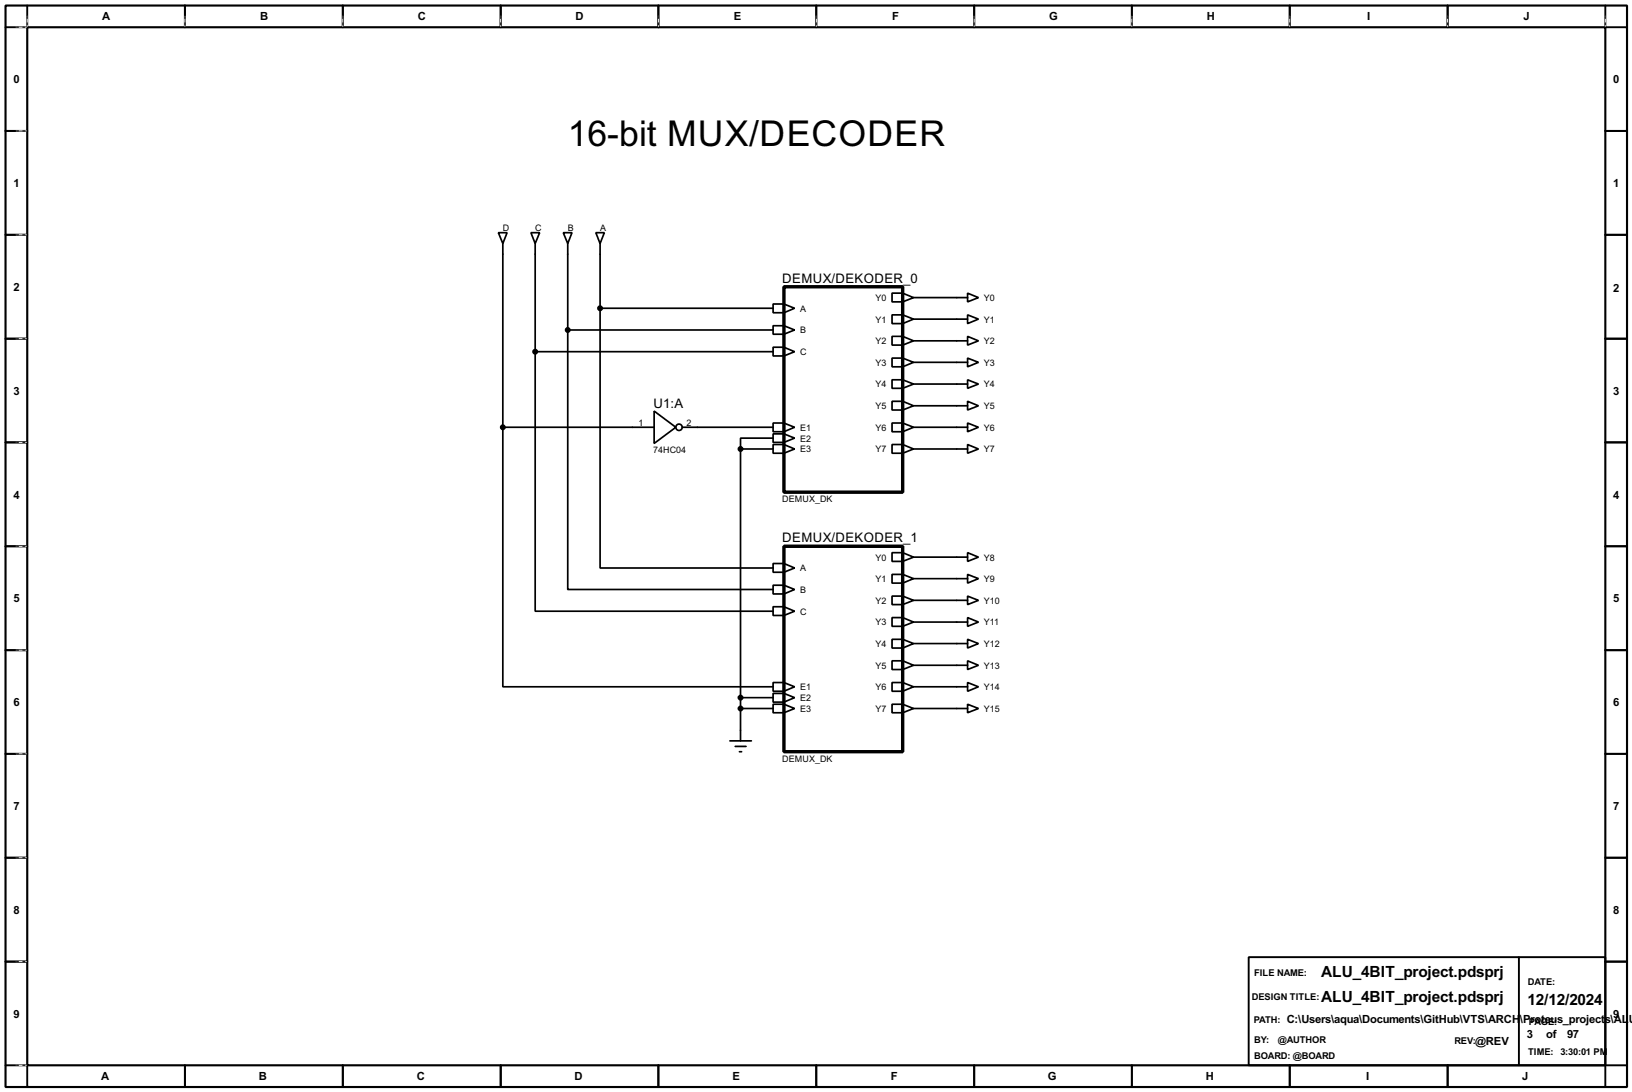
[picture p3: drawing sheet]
<svg xmlns="http://www.w3.org/2000/svg" width="383mm" height="256mm" viewBox="0 0 383 256" stroke-linecap="round" stroke-linejoin="round" font-family="sans-serif">
<path d="M1.3 1.3h381v254h-381zM6.4 6.4h370.8v243.8h-370.8z" fill="none" stroke="#000" stroke-width=".5"/>
<g fill="none" stroke="#000" stroke-width=".45">
<path d="M6.4 1.3v5.1h-5.1M43.5 1.3v5.1M80.6 1.3v5.1M117.7 1.3v5.1M154.7 1.3v5.1M191.8 1.3v5.1M228.9 1.3v5.1M266 1.3v5.1M303.1 1.3v5.1M340.2 1.3v5.1M377.2 1.3v5.1h5.1M1.3 30.8h5.1"/>
<path d="M377.2 30.8h5.1M1.3 55.2h5.1M377.2 55.2h5.1M1.3 79.6h5.1M377.2 79.6h5.1M1.3 103.9h5.1M377.2 103.9h5.1M1.3 128.3h5.1M377.2 128.3h5.1M1.3 152.7h5.1M377.2 152.7h5.1M1.3 177.1h5.1"/>
<path d="M377.2 177.1h5.1M1.3 201.5h5.1M377.2 201.5h5.1M1.3 225.9h5.1M293.4 224.8h83.8v25.4h-83.8zM356.9 224.8v25.4M377.2 225.9h5.1M1.3 250.2h5.1v5.1M43.5 250.2v5.1M80.6 250.2v5.1M117.7 250.2v5.1M154.7 250.2v5.1"/>
<path d="M191.8 250.2v5.1M228.9 250.2v5.1M266 250.2v5.1M303.1 250.2v5.1M340.2 250.2v5.1M382.3 250.2h-5.1v5.1"/>
</g>
<g fill="none" stroke="#fff" stroke-width=".23">
<path d="M3.9 6.4h2.3M6.4 3.9v2.3M43.5 3.9v2.3M80.6 3.9v2.3M117.7 3.9v2.3M154.7 3.9v2.3M191.8 3.9v2.3M228.9 3.9v2.3M266 3.9v2.3M303.1 3.9v2.3M340.2 3.9v2.3M377.2 3.9v2.3"/>
<path d="M3.9 30.8h2.3M3.9 55.2h2.3M3.9 79.6h2.3M3.9 103.9h2.3M3.9 128.3h2.3M3.9 152.7h2.3M3.9 177.1h2.3M3.9 201.5h2.3M3.9 225.9h2.3M3.9 250.2h2.3"/>
</g>
<g fill="none" stroke="#000" stroke-width=".23" stroke-dasharray=".5 1">
<path d="M3.9 6.4h2.3M6.4 3.9v2.3M43.5 3.9v2.3M80.6 3.9v2.3M117.7 3.9v2.3M154.7 3.9v2.3M191.8 3.9v2.3M228.9 3.9v2.3M266 3.9v2.3M303.1 3.9v2.3M340.2 3.9v2.3M377.2 3.9v2.3"/>
<path d="M3.9 30.8h2.3M3.9 55.2h2.3M3.9 79.6h2.3M3.9 103.9h2.3M3.9 128.3h2.3M3.9 152.7h2.3M3.9 177.1h2.3M3.9 201.5h2.3M3.9 225.9h2.3M3.9 250.2h2.3"/>
</g>
<g fill="none" stroke="#000" stroke-width=".4">
<path d="M117.1 54.7h2.1l-1 2.5zM118.2 57.2v43.2M124.8 54.7h2l-1 2.5zM125.8 57.2v25.4M132.4 54.7h2l-1 2.5zM133.4 57.2v20.3M140 54.7h2l-1 2.5zM141 57.2v15.2M133.4 77.5v61h48.3M133.4 77.5h48.3M141 72.4v61h40.7M141 72.4h40.7"/>
<path d="M181.7 71.4h2.5l2.5 1-2.5 1.1h-2.5zM181.7 76.5h2.5l2.5 1-2.5 1h-2.5zM184.2 71.4v2.1M184.2 76.5v2M209.6 68.9h2.5l2.6 1-2.6 1h-2.5zM209.6 74h2.5l2.6 1-2.6 1h-2.5zM209.6 79h2.5l2.6 1.1-2.6 1h-2.5zM212.1 68.9v2M212.1 74v2M212.1 79v2.1M214.7 69.9h12.7M214.7 75h12.7"/>
<path d="M227.4 68.9l2.5 1-2.5 1zM227.4 74l2.5 1-2.5 1zM227.4 79l2.5 1.1-2.5 1zM125.8 82.6v61h55.9M125.8 82.6h55.9M153.7 96.6l5.1 3.8-5.1 3.8zM181.7 81.6h2.5l2.5 1-2.5 1h-2.5zM181.7 99.4h2.5l2.5 1-2.5 1h-2.5zM184.2 81.6v2M184.2 99.4v2M209.6 84.1h2.5l2.6 1-2.6 1.1h-2.5zM209.6 89.2h2.5l2.6 1-2.6 1h-2.5z"/>
<path d="M209.6 94.3h2.5l2.6 1-2.6 1h-2.5zM209.6 99.4h2.5l2.6 1-2.6 1h-2.5zM212.1 84.1v2.1M212.1 89.2v2M212.1 94.3v2M212.1 99.4v2M214.7 80.1h12.7M214.7 85.1h12.7M214.7 90.2h12.7M214.7 95.3h12.7M227.4 84.1l2.5 1-2.5 1.1zM227.4 89.2l2.5 1-2.5 1z"/>
<path d="M227.4 94.3l2.5 1-2.5 1zM227.4 99.4l2.5 1-2.5 1zM118.2 100.4v60.9h63.5M118.2 100.4h35.5M160.3 100.4h21.4M174 105.5v68.5M174 105.5h7.7M181.7 101.9h2.5l2.5 1-2.5 1h-2.5zM181.7 104.4h2.5l2.5 1.1-2.5 1h-2.5zM181.7 102.9h-7.7v2.6M184.2 101.9v2M184.2 104.4v2.1"/>
<path d="M209.6 104.4h2.5l2.6 1.1-2.6 1h-2.5zM212.1 104.4v2.1M214.7 100.4h12.7M214.7 105.5h12.7M227.4 104.4l2.5 1.1-2.5 1zM181.7 132.4h2.5l2.5 1-2.5 1h-2.5zM181.7 137.5h2.5l2.5 1-2.5 1h-2.5zM184.2 132.4v2M184.2 137.5v2M209.6 129.8h2.5l2.6 1.1-2.6 1h-2.5zM209.6 134.9h2.5l2.6 1-2.6 1.1h-2.5zM212.1 129.8v2.1"/>
<path d="M212.1 134.9v2.1M214.7 130.9h12.7M214.7 135.9h12.7M227.4 129.8l2.5 1.1-2.5 1zM227.4 134.9l2.5 1-2.5 1.1zM181.7 142.5h2.5l2.5 1.1-2.5 1h-2.5zM184.2 142.5v2.1M209.6 140h2.5l2.6 1-2.6 1h-2.5zM209.6 145.1h2.5l2.6 1-2.6 1h-2.5zM209.6 150.2h2.5l2.6 1-2.6 1h-2.5zM209.6 155.2h2.5l2.6 1.1-2.6 1h-2.5zM212.1 140v2"/>
<path d="M212.1 145.1v2M212.1 150.2v2M212.1 155.2v2.1M214.7 141h12.7M214.7 146.1h12.7M214.7 151.2h12.7M214.7 156.3h12.7M227.4 140l2.5 1-2.5 1zM227.4 145.1l2.5 1-2.5 1zM227.4 150.2l2.5 1-2.5 1zM227.4 155.2l2.5 1.1-2.5 1zM171.5 174h5.1"/>
<path d="M172.8 175.3h2.5M173.8 176.6h.5M174 166.4h7.7M174 163.9h7.7M181.7 160.3h2.5l2.5 1-2.5 1.1h-2.5zM181.7 162.9h2.5l2.5 1-2.5 1h-2.5zM181.7 165.4h2.5l2.5 1-2.5 1h-2.5zM184.2 160.3v2.1M184.2 162.9v2M184.2 165.4v2M209.6 160.3h2.5l2.6 1-2.6 1.1h-2.5zM209.6 165.4h2.5l2.6 1-2.6 1h-2.5z"/>
<path d="M212.1 160.3v2.1M212.1 165.4v2M214.7 166.4h12.7M214.7 161.3h12.7M227.4 160.3l2.5 1-2.5 1.1zM227.4 165.4l2.5 1-2.5 1z"/>
<circle cx="159.5" cy="100.4" r=".75"/>
</g>
<path d="M184.2 67.4h27.9v48.2h-27.9zM184.2 128.3h27.9v48.3h-27.9z" fill="none" stroke="#000" stroke-width=".8"/>
<g fill="#000" stroke="#000" stroke-width=".4">
<circle cx="133.4" cy="77.5" r=".5"/>
<circle cx="141" cy="72.4" r=".5"/>
<circle cx="125.7" cy="82.6" r=".5"/>
<circle cx="118.1" cy="100.4" r=".5"/>
<circle cx="174" cy="105.5" r=".5"/>
<circle cx="174" cy="163.9" r=".5"/>
<circle cx="174" cy="166.4" r=".5"/>
</g>
<text font-size="9.4" x="133.4" y="34.3">16-bit MUX/DECODER</text>
<g font-size="4.1">
<text x="310.5" y="229.5">ALU_4BIT_project.pdsprj</text>
<text x="310.5" y="235.4">ALU_4BIT_project.pdsprj</text>
<text x="359" y="236.1">12/12/2024</text>
</g>
<g font-size="3.5">
<text x="183.8" y="66.3">DEMUX/DEKODER_0</text>
<text x="153.6" y="95.8">U1:A</text>
<text x="183.8" y="127.3">DEMUX/DEKODER_1</text>
</g>
<g font-size="3">
<text x="24" y="4.6">A</text>
<text x="61.1" y="4.6">B</text>
<text x="98.2" y="4.6">C</text>
<text x="135.2" y="4.6">D</text>
<text x="172.4" y="4.6">E</text>
<text x="209.6" y="4.6">F</text>
<text x="246.5" y="4.6">G</text>
<text x="283.6" y="4.6">H</text>
<text x="321.2" y="4.6">I</text>
<text x="358" y="4.6">J</text>
<text x="3.2" y="19.5">0</text>
<text x="379.1" y="19.5">0</text>
<text x="3.2" y="44">1</text>
<text x="379.1" y="44">1</text>
<text x="3.2" y="68.4">2</text>
<text x="379.1" y="68.6">2</text>
<text x="3.2" y="92.7">3</text>
<text x="379.1" y="92.7">3</text>
<text x="3.2" y="117.1">4</text>
<text x="379.1" y="117.1">4</text>
<text x="3.2" y="141.5">5</text>
<text x="379.1" y="141.5">5</text>
<text x="3.2" y="165.9">6</text>
<text x="379.1" y="165.9">6</text>
<text x="3.2" y="190.3">7</text>
<text x="379.1" y="190.3">7</text>
<text x="3.2" y="214.7">8</text>
<text x="379.1" y="214.7">8</text>
<text x="3.2" y="239.1">9</text>
<text x="379.1" y="239.1">9</text>
<text x="302.3" y="240.4">C:\Users\aqua\Documents\GitHub\VTS\ARCH</text>
<text x="346.7" y="245.5">@REV</text>
<text x="357.2" y="240.4">\Proteus_projects\AL</text>
<text x="358.8" y="243.9">3</text>
<text x="363.3" y="243.9">of</text>
<text x="368.2" y="243.9">97</text>
<text x="382.7" y="240.4">U</text>
<text x="23.8" y="253.8">A</text>
<text x="60.8" y="253.8">B</text>
<text x="97.9" y="253.8">C</text>
<text x="135" y="253.8">D</text>
<text x="172.1" y="253.8">E</text>
<text x="209.3" y="253.8">F</text>
<text x="246.2" y="253.8">G</text>
<text x="283.3" y="253.8">H</text>
<text x="321" y="253.8">I</text>
<text x="357.7" y="253.8">J</text>
</g>
<g font-size="2.5">
<text x="294.7" y="229.3">FILE NAME:</text>
<text x="359" y="231.3">DATE:</text>
<text x="294.1" y="234.9">DESIGN TITLE:</text>
<text x="294.6" y="240.2">PATH:</text>
<text x="294.7" y="245">BY:</text>
<text x="300.3" y="245">@AUTHOR</text>
<text x="341.7" y="245.3">REV:</text>
<text x="359.2" y="240.7">PAGE:</text>
<text x="294.7" y="248.7">BOARD: @BOARD</text>
<text x="359" y="247.8">TIME: 3:30:01 PM</text>
</g>
<g font-size="2.4">
<text x="118.2" y="54.2">D</text>
<text x="125.8" y="54.2">C</text>
<text x="133.4" y="54.2">B</text>
<text x="141" y="54.2">A</text>
<text x="205.7" y="70.7">Y0</text>
<text x="231.2" y="70.7">Y0</text>
<text x="188" y="73.2">A</text>
<text x="205.7" y="75.8">Y1</text>
<text x="231.2" y="75.8">Y1</text>
<text x="188" y="78.3">B</text>
<text x="188" y="83.4">C</text>
<text x="205.7" y="80.8">Y2</text>
<text x="231.2" y="80.8">Y2</text>
<text x="205.7" y="85.9">Y3</text>
<text x="231.2" y="85.9">Y3</text>
<text x="205.7" y="91">Y4</text>
<text x="231.2" y="91">Y4</text>
<text x="150" y="100">1</text>
<text x="161.3" y="100">2</text>
<text x="188" y="101.2">E1</text>
<text x="205.7" y="96.1">Y5</text>
<text x="205.7" y="101.2">Y6</text>
<text x="231.2" y="96.1">Y5</text>
<text x="231.2" y="101.2">Y6</text>
<text x="153.5" y="106.4">74HC04</text>
<text x="188" y="103.7">E2</text>
<text x="188" y="106.3">E3</text>
<text x="205.7" y="106.3">Y7</text>
<text x="231.2" y="106.3">Y7</text>
<text x="183.8" y="118">DEMUX_DK</text>
<text x="205.7" y="131.7">Y0</text>
<text x="231.2" y="131.7">Y8</text>
<text x="188" y="134.2">A</text>
<text x="205.7" y="136.7">Y1</text>
<text x="231.2" y="136.7">Y9</text>
<text x="188" y="139.3">B</text>
<text x="205.7" y="141.8">Y2</text>
<text x="231.2" y="141.8">Y10</text>
<text x="188" y="144.4">C</text>
<text x="205.7" y="146.9">Y3</text>
<text x="231.2" y="146.9">Y11</text>
<text x="205.7" y="152">Y4</text>
<text x="231.2" y="152">Y12</text>
<text x="205.7" y="157.1">Y5</text>
<text x="231.2" y="157.1">Y13</text>
<text x="188" y="162.1">E1</text>
<text x="188" y="164.7">E2</text>
<text x="188" y="167.2">E3</text>
<text x="205.7" y="162.1">Y6</text>
<text x="205.7" y="167.2">Y7</text>
<text x="231.2" y="162.1">Y14</text>
<text x="231.2" y="167.2">Y15</text>
<text x="183.8" y="179">DEMUX_DK</text>
</g>
</svg>
